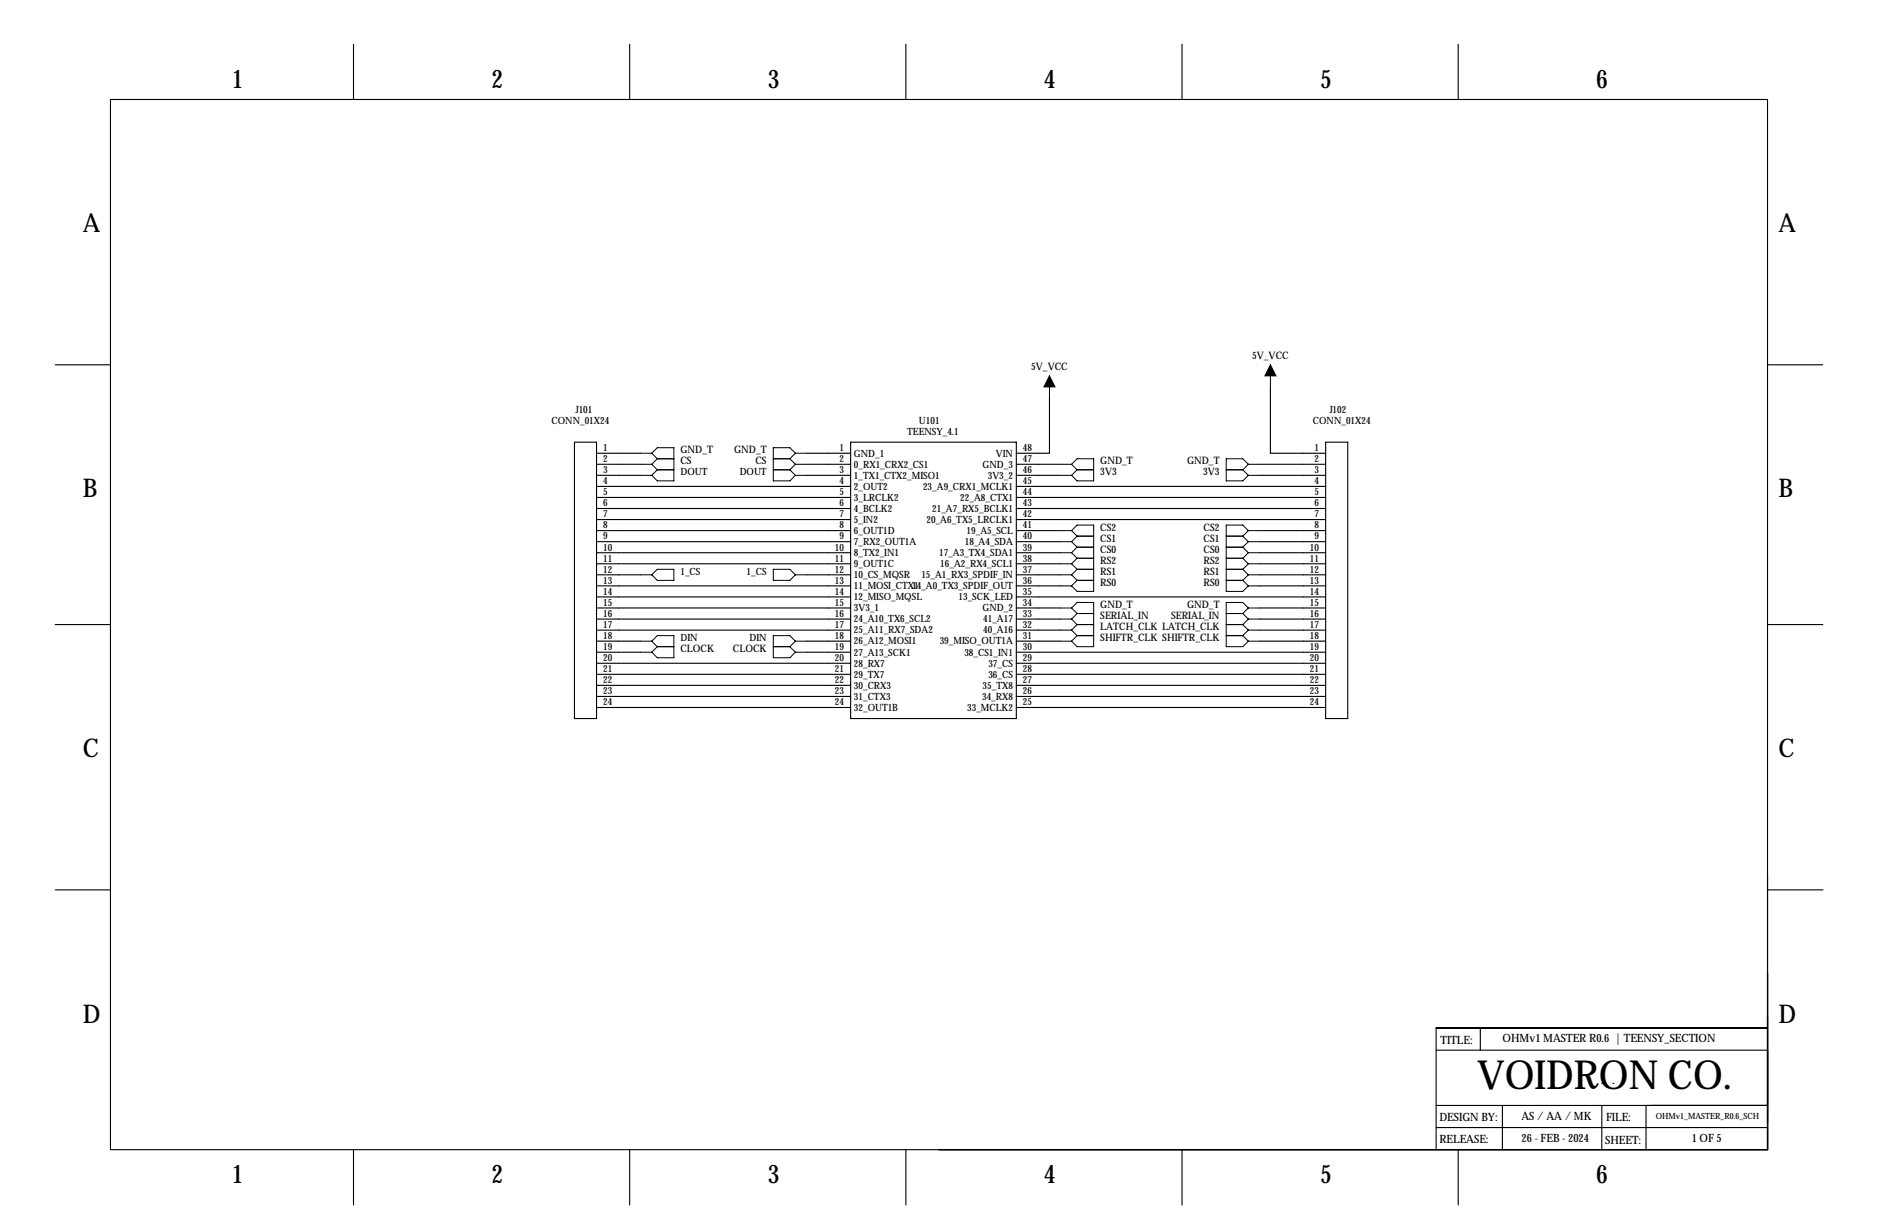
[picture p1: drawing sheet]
<svg xmlns="http://www.w3.org/2000/svg" width="432mm" height="279mm" viewBox="0 0 432 279" stroke-linecap="round" stroke-linejoin="round" font-family="sans-serif">
<g fill="none" stroke="#000" stroke-width=".25">
<path d="M81.3 10.2v12.7M144.8 10.2v12.7M208.3 10.2v12.7M271.8 10.2v12.7M335.3 10.2v12.7M25.4 22.9h381v241.3h-381zM12.7 83.8h12.7M241.3 91.4v12.7h-7.6M292.1 88.9v15.2h12.7M406.4 83.8h12.7M132.1 101.6h5.1v63.5h-5.1zM137.2 104.1h10.1"/>
<path d="M137.2 106.7h10.1M137.2 109.2h10.1M137.2 111.8h58.4M137.2 114.3h58.4M137.2 116.8h58.4M137.2 119.4h58.4M185.4 104.1h10.2M185.4 106.7h10.2M185.4 109.2h10.2M195.6 101.6h38.1v63.5h-38.1zM233.7 106.7h10.1M233.7 109.2h10.1"/>
<path d="M233.7 111.8h71.1M233.7 114.3h71.1M233.7 116.8h71.1M233.7 119.4h71.1M289.6 106.7h15.2M289.6 109.2h15.2M304.8 101.6h5.1v63.5h-5.1zM137.2 121.9h58.4M137.2 124.5h58.4M137.2 127h58.4M137.2 129.5h58.4M137.2 132.1h10.1"/>
<path d="M137.2 134.6h58.4M137.2 137.2h58.4M137.2 139.7h58.4M185.4 132.1h10.2M233.7 121.9h10.1M233.7 124.5h10.1M233.7 127h10.1M233.7 129.5h10.1M233.7 132.1h10.1M233.7 134.6h10.1M233.7 137.2h71.1M233.7 139.7h10.1"/>
<path d="M289.6 121.9h15.2M289.6 124.5h15.2M289.6 127h15.2M289.6 129.5h15.2M289.6 132.1h15.2M289.6 134.6h15.2M289.6 139.7h15.2M12.7 143.5h12.7M137.2 142.2h58.4M137.2 144.8h58.4M137.2 147.3h10.1M137.2 149.9h10.1"/>
<path d="M137.2 152.4h58.4M137.2 154.9h58.4M137.2 157.5h58.4M185.4 147.3h10.2M185.4 149.9h10.2M233.7 142.2h10.1M233.7 144.8h10.1M233.7 147.3h10.1M233.7 149.9h71.1M233.7 152.4h71.1M233.7 154.9h71.1M233.7 157.5h71.1"/>
<path d="M289.6 142.2h15.2M289.6 144.8h15.2M289.6 147.3h15.2M406.4 143.5h12.7M137.2 160h58.4M137.2 162.6h58.4M233.7 160h71.1M233.7 162.6h71.1M12.7 204.5h12.7M406.5 204.5h12.7M340.4 236.2v5.1M406.4 236.2h-76.2v28"/>
<path d="M330.2 241.3h76.2M330.2 254h76.2M330.2 259.1h76.2M345.4 254v10.2M368.3 248.9h.1M368.3 254v10.2M370.8 248.9h.1M378.5 254v10.2M81.3 264.2v12.7M144.8 264.2v12.7M208.3 264.2v12.7M271.8 264.2v12.7"/>
<path d="M335.3 264.2v12.7"/>
</g>
<g fill="none" stroke="#000" stroke-width=".23">
<path d="M241.3 86.4v5M292.1 83.8v5.1M147.3 104.1h2.6M147.3 106.7h2.6M147.3 109.2h2.6M149.9 104.1l1.2-1.2h3.8v7.6h-3.8l-1.2-1.3M149.9 104.1l1.2 1.3M149.9 106.7l1.2 1.2M151.1 105.4h3.8M151.1 107.9h3.8M151.1 105.4l-1.2 1.3M151.1 107.9l-1.2 1.3"/>
<path d="M177.8 105.4h3.8M177.8 107.9h3.8M181.6 105.4l1.3 1.3M181.6 107.9l1.3 1.3M182.9 104.1h2.5M182.9 104.1l-1.3 1.3M182.9 104.1l-1.3-1.2h-3.8v7.6h3.8l1.3-1.3M182.9 106.7h2.5M182.9 106.7l-1.3 1.2M182.9 109.2h2.5M243.8 106.7h2.6M243.8 109.2h2.6"/>
<path d="M246.4 106.7l1.2-1.3h3.9v5.1h-3.9l-1.2-1.3M246.4 106.7l1.2 1.2M247.6 107.9h3.9M247.6 107.9l-1.2 1.3M281.9 107.9h3.9M285.8 107.9l1.2 1.3M287 106.7l-1.2-1.3h-3.9v5.1h3.9l1.2-1.3M287 106.7h2.6M287 109.2h2.6M287 106.7l-1.2 1.2M147.3 132.1h2.6M151.1 130.8h3.8v2.5h-3.8l-1.2-1.2z"/>
<path d="M177.8 130.8h3.8l1.3 1.3-1.3 1.2h-3.8zM182.9 132.1h2.5M243.8 132.1h2.6M243.8 121.9h2.6M243.8 124.5h2.6M243.8 127h2.6M243.8 129.5h2.6M243.8 134.6h2.6M243.8 139.7h2.6M246.4 139.7l1.2-1.3h3.9v10.2h-3.9l-1.2-1.3M246.4 121.9l1.2-1.2h3.9v15.2h-3.9l-1.2-1.3M246.4 121.9l1.2 1.3"/>
<path d="M246.4 124.5l1.2 1.2M246.4 127l1.2 1.3M246.4 129.5l1.2 1.3M246.4 132.1l1.2 1.2M246.4 139.7l1.2 1.3M247.6 133.3h3.9M247.6 130.8h3.9M247.6 123.2h3.9M247.6 125.7h3.9M247.6 123.2l-1.2 1.3M247.6 128.3h3.9M247.6 125.7l-1.2 1.3"/>
<path d="M247.6 128.3l-1.2 1.2M247.6 130.8l-1.2 1.3M247.6 133.3l-1.2 1.3M281.9 133.3h3.9M281.9 130.8h3.9M281.9 123.2h3.9M281.9 125.7h3.9M281.9 128.3h3.9M285.8 123.2l1.2 1.3M285.8 125.7l1.2 1.3M285.8 128.3l1.2 1.2M285.8 130.8l1.2 1.3"/>
<path d="M285.8 133.3l1.2 1.3M287 132.1h2.6M287 139.7l-1.2-1.3h-3.9v10.2h3.9l1.2-1.3M287 121.9h2.6M287 121.9l-1.2-1.2h-3.9v15.2h3.9l1.2-1.3M287 124.5h2.6M287 127h2.6M287 129.5h2.6M287 134.6h2.6M287 139.7h2.6M287 139.7l-1.2 1.3M287 121.9l-1.2 1.3"/>
<path d="M287 124.5l-1.2 1.2M287 127l-1.2 1.3M287 129.5l-1.2 1.3M287 132.1l-1.2 1.2M147.3 149.9h2.6M147.3 147.3h2.6M149.9 147.3l1.2-1.3h3.8v5.1h-3.8l-1.2-1.2M149.9 147.3l1.2 1.3M151.1 148.6h3.8M151.1 148.6l-1.2 1.3M177.8 148.6h3.8M181.6 148.6l1.3 1.3"/>
<path d="M182.9 147.3l-1.3-1.3h-3.8v5.1h3.8l1.3-1.2M182.9 149.9h2.5M182.9 147.3h2.5M182.9 147.3l-1.3 1.3M243.8 147.3h2.6M243.8 142.2h2.6M243.8 144.8h2.6M246.4 142.2l1.2 1.3M246.4 144.8l1.2 1.2M247.6 146h3.9M247.6 141h3.9M247.6 143.5h3.9"/>
<path d="M247.6 141l-1.2 1.2M247.6 143.5l-1.2 1.3M247.6 146l-1.2 1.3M281.9 146h3.9M281.9 141h3.9M281.9 143.5h3.9M285.8 141l1.2 1.2M285.8 143.5l1.2 1.3M285.8 146l1.2 1.3M287 147.3h2.6M287 142.2h2.6M287 144.8h2.6"/>
<path d="M287 142.2l-1.2 1.3M287 144.8l-1.2 1.2"/>
</g>
<path d="M241.3 86.4l1.3 2.5h-2.6zM292.1 83.8l1.3 2.6h-2.6z" fill="#000" stroke="#000" stroke-width=".23"/>
<text font-size="9.2" x="339.6" y="250.3">VOIDRON CO.</text>
<g font-size="5.9">
<text x="53.3" y="20.3">1</text>
<text x="113" y="20.3">2</text>
<text x="176.5" y="20.3">3</text>
<text x="240" y="20.3">4</text>
<text x="303.5" y="20.3">5</text>
<text x="367" y="20.3">6</text>
<text x="19" y="53.3">A</text>
<text x="408.9" y="53.3">A</text>
<text x="19" y="114.3">B</text>
<text x="408.9" y="114.3">B</text>
<text x="19" y="174">C</text>
<text x="408.9" y="174">C</text>
<text x="19" y="234.9">D</text>
<text x="408.9" y="234.9">D</text>
<text x="53.3" y="271.8">1</text>
<text x="113" y="271.8">2</text>
<text x="176.5" y="271.8">3</text>
<text x="240" y="271.8">4</text>
<text x="303.5" y="271.8">5</text>
<text x="367" y="271.8">6</text>
</g>
<g font-size="2.6">
<text x="331.2" y="239.8">TITLE:</text>
<text x="345.5" y="239.5">OHMv1 MASTER R0.6 | TEENSY_SECTION</text>
<text x="331" y="257.6">DESIGN BY:</text>
<text x="349.8" y="257.3">AS / AA / MK</text>
<text x="369.3" y="257.6">FILE:</text>
<text x="331" y="262.6">RELEASE:</text>
<text x="349.9" y="262.4">26 - FEB - 2024</text>
<text x="369.1" y="262.8">SHEET:</text>
<text x="389" y="262.5">1 OF 5</text>
</g>
<g font-size="2.4">
<text x="287.9" y="82.5">5V_VCC</text>
<text x="237.1" y="85.1">5V_VCC</text>
<text x="156.5" y="104.1">GND_T</text>
<text x="156.5" y="106.7">CS</text>
<text x="168.8" y="104.1">GND_T</text>
<text x="173.7" y="106.7">CS</text>
<text x="253" y="106.7">GND_T</text>
<text x="272.9" y="106.7">GND_T</text>
<text x="253" y="109.2">3V3</text>
<text x="276.6" y="109.2">3V3</text>
<text x="253" y="121.9">CS2</text>
<text x="253" y="124.5">CS1</text>
<text x="276.8" y="121.9">CS2</text>
<text x="276.8" y="124.5">CS1</text>
<text x="253" y="127">CS0</text>
<text x="253" y="129.5">RS2</text>
<text x="276.8" y="127">CS0</text>
<text x="276.8" y="129.5">RS2</text>
<text x="253" y="132.1">RS1</text>
<text x="253" y="134.6">RS0</text>
<text x="276.8" y="132.1">RS1</text>
<text x="276.8" y="134.6">RS0</text>
<text x="253" y="139.7">GND_T</text>
<text x="253" y="142.2">SERIAL_IN</text>
<text x="269.3" y="142.2">SERIAL_IN</text>
<text x="272.9" y="139.7">GND_T</text>
<text x="156.5" y="149.9">CLOCK</text>
<text x="168.5" y="149.9">CLOCK</text>
<text x="253" y="144.8">LATCH_CLK LATCH_CLK</text>
<text x="253" y="147.3">SHIFTR_CLK SHIFTR_CLK</text>
</g>
<g font-size="2.3">
<text x="132.4" y="94.8">J101</text>
<text x="305.7" y="94.8">J102</text>
<text x="126.8" y="97.5">CONN_01X24</text>
<text x="208.6" y="100">TEENSY_4.1</text>
<text x="211.3" y="97.4">U101</text>
<text x="301.9" y="97.5">CONN_01X24</text>
<text x="138.7" y="106.2">2</text>
<text x="138.7" y="103.6">1</text>
<text x="193" y="103.6">1</text>
<text x="193" y="106.2">2</text>
<text x="196.3" y="104.9">GND_1</text>
<text x="196.3" y="107.4">0_RX1_CRX2_CS1</text>
<text x="225.9" y="107.4">GND_3</text>
<text x="229" y="104.9">VIN</text>
<text x="235.2" y="106.2">47</text>
<text x="235.2" y="103.6">48</text>
<text x="302.2" y="106.2">2</text>
<text x="302.2" y="103.6">1</text>
<text x="138.7" y="113.8">5</text>
<text x="138.7" y="111.3">4</text>
<text x="138.7" y="108.7">3</text>
<text x="156.5" y="109.2">DOUT</text>
<text x="170.1" y="109.2">DOUT</text>
<text x="193" y="108.7">3</text>
<text x="193" y="111.3">4</text>
<text x="193" y="113.8">5</text>
<text x="196.3" y="110">1_TX1_CTX2_MISO1</text>
<text x="196.3" y="112.5">2_OUT2</text>
<text x="212.2" y="112.5">23_A9_CRX1_MCLK1</text>
<text x="227.1" y="110">3V3_2</text>
<text x="235.2" y="113.8">44</text>
<text x="235.2" y="111.3">45</text>
<text x="235.2" y="108.7">46</text>
<text x="302.2" y="113.8">5</text>
<text x="302.2" y="111.3">4</text>
<text x="302.2" y="108.7">3</text>
<text x="138.7" y="118.9">7</text>
<text x="138.7" y="116.3">6</text>
<text x="193" y="116.3">6</text>
<text x="193" y="118.9">7</text>
<text x="196.3" y="115.1">3_LRCLK2</text>
<text x="196.3" y="117.6">4_BCLK2</text>
<text x="214.3" y="117.6">21_A7_RX5_BCLK1</text>
<text x="220.8" y="115.1">22_A8_CTX1</text>
<text x="235.2" y="118.9">42</text>
<text x="235.2" y="116.3">43</text>
<text x="302.2" y="118.9">7</text>
<text x="302.2" y="116.3">6</text>
<text x="138.7" y="124">9</text>
<text x="138.7" y="121.4">8</text>
<text x="193" y="121.4">8</text>
<text x="193" y="124">9</text>
<text x="196.3" y="120.1">5_IN2</text>
<text x="196.3" y="122.7">6_OUT1D</text>
<text x="196.3" y="125.2">7_RX2_OUT1A</text>
<text x="213" y="120.1">20_A6_TX5_LRCLK1</text>
<text x="221.9" y="125.2">18_A4_SDA</text>
<text x="222.3" y="122.7">19_A5_SCL</text>
<text x="235.2" y="124">40</text>
<text x="235.2" y="121.4">41</text>
<text x="302.2" y="124">9</text>
<text x="302.2" y="121.4">8</text>
<text x="138.7" y="131.6">12</text>
<text x="138.7" y="129">11</text>
<text x="138.7" y="126.5">10</text>
<text x="191.9" y="126.5">10</text>
<text x="191.9" y="129">11</text>
<text x="191.9" y="131.6">12</text>
<text x="196.3" y="127.8">8_TX2_IN1</text>
<text x="196.3" y="130.3">9_OUT1C</text>
<text x="215.9" y="127.8">17_A3_TX4_SDA1</text>
<text x="216.2" y="130.3">16_A2_RX4_SCL1</text>
<text x="235.2" y="131.6">37</text>
<text x="235.2" y="129">38</text>
<text x="235.2" y="126.5">39</text>
<text x="301.2" y="131.6">12</text>
<text x="301.2" y="129">11</text>
<text x="301.2" y="126.5">10</text>
<text x="138.7" y="136.7">14</text>
<text x="138.7" y="134.1">13</text>
<text x="156.5" y="132.1">1_CS</text>
<text x="171.7" y="132.1">1_CS</text>
<text x="191.9" y="134.1">13</text>
<text x="191.9" y="136.7">14</text>
<text x="196.3" y="132.8">10_CS_MQSR</text>
<text x="196.3" y="135.4">11_MOSI_CTX1</text>
<text x="196.3" y="137.9">12_MISO_MQSL</text>
<text x="209.7" y="135.4">14_A0_TX3_SPDIF_OUT</text>
<text x="211.8" y="132.8">15_A1_RX3_SPDIF_IN</text>
<text x="220.4" y="137.9">13_SCK_LED</text>
<text x="235.2" y="136.7">35</text>
<text x="235.2" y="134.1">36</text>
<text x="301.2" y="136.7">14</text>
<text x="301.2" y="134.1">13</text>
<text x="138.7" y="141.7">16</text>
<text x="138.7" y="139.2">15</text>
<text x="191.9" y="139.2">15</text>
<text x="191.9" y="141.7">16</text>
<text x="196.3" y="140.5">3V3_1</text>
<text x="196.3" y="143">24_A10_TX6_SCL2</text>
<text x="225.9" y="140.5">GND_2</text>
<text x="226.1" y="143">41_A17</text>
<text x="235.2" y="141.7">33</text>
<text x="235.2" y="139.2">34</text>
<text x="301.2" y="141.7">16</text>
<text x="301.2" y="139.2">15</text>
<text x="138.7" y="149.4">19</text>
<text x="138.7" y="146.8">18</text>
<text x="138.7" y="144.3">17</text>
<text x="156.5" y="147.3">DIN</text>
<text x="172.3" y="147.3">DIN</text>
<text x="191.9" y="144.3">17</text>
<text x="191.9" y="146.8">18</text>
<text x="191.9" y="149.4">19</text>
<text x="196.3" y="145.5">25_A11_RX7_SDA2</text>
<text x="196.3" y="148.1">26_A12_MOSI1</text>
<text x="216.1" y="148.1">39_MISO_OUT1A</text>
<text x="226.1" y="145.5">40_A16</text>
<text x="235.2" y="149.4">30</text>
<text x="235.2" y="146.8">31</text>
<text x="235.2" y="144.3">32</text>
<text x="301.2" y="149.4">19</text>
<text x="301.2" y="146.8">18</text>
<text x="301.2" y="144.3">17</text>
<text x="138.7" y="154.4">21</text>
<text x="138.7" y="151.9">20</text>
<text x="191.9" y="151.9">20</text>
<text x="191.9" y="154.4">21</text>
<text x="196.3" y="150.6">27_A13_SCK1</text>
<text x="196.3" y="153.2">28_RX7</text>
<text x="196.3" y="155.7">29_TX7</text>
<text x="221.7" y="150.6">38_CS1_IN1</text>
<text x="227.3" y="155.7">36_CS</text>
<text x="227.3" y="153.2">37_CS</text>
<text x="235.2" y="154.4">28</text>
<text x="235.2" y="151.9">29</text>
<text x="301.2" y="154.4">21</text>
<text x="301.2" y="151.9">20</text>
<text x="138.7" y="159.5">23</text>
<text x="138.7" y="157">22</text>
<text x="191.9" y="157">22</text>
<text x="191.9" y="159.5">23</text>
<text x="196.3" y="158.2">30_CRX3</text>
<text x="196.3" y="160.8">31_CTX3</text>
<text x="225.8" y="160.8">34_RX8</text>
<text x="225.9" y="158.2">35_TX8</text>
<text x="235.2" y="159.5">26</text>
<text x="235.2" y="157">27</text>
<text x="301.2" y="159.5">23</text>
<text x="301.2" y="157">22</text>
<text x="138.7" y="162.1">24</text>
<text x="191.9" y="162.1">24</text>
<text x="196.3" y="163.3">32_OUT1B</text>
<text x="222.4" y="163.3">33_MCLK2</text>
<text x="235.2" y="162.1">25</text>
<text x="301.2" y="162.1">24</text>
</g>
<text font-size="2" x="380.7" y="257.1">OHMv1_MASTER_R0.6_SCH</text>
</svg>
